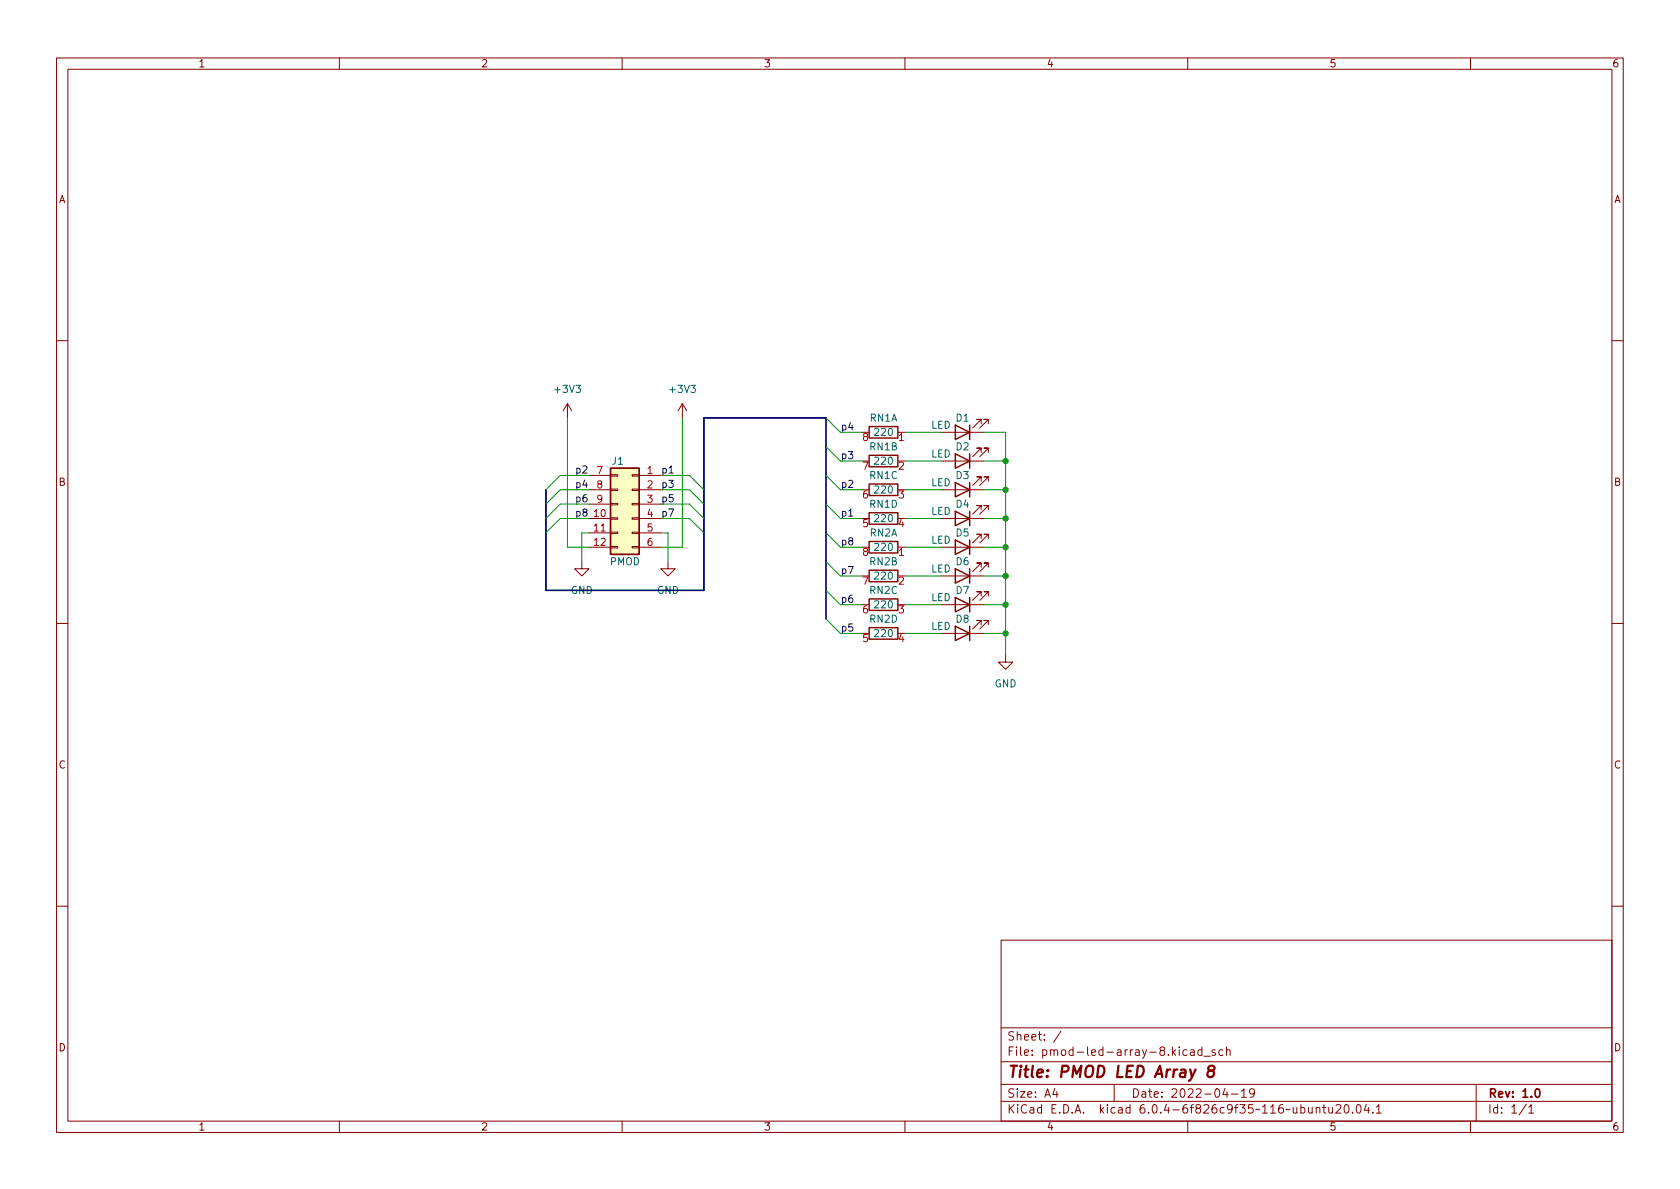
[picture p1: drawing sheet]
<svg xmlns="http://www.w3.org/2000/svg" width="297mm" height="210mm" viewBox="0 0 297 210" stroke-linecap="round" stroke-linejoin="round" font-family="sans-serif">
<g fill="none" stroke="#840000" stroke-width=".18">
<path d="M10 10.2h277v190.1h-277zM12 12.2h273v186.1h-273zM60 10.2v2M110 10.2v2M160 10.2v2M210 10.2v2M260 10.2v2M10 60.2h2M100.3 71.4l-.7 1.2M100.3 71.4v2.5M100.3 71.4l.8 1.2M120.6 71.4l-.7 1.2"/>
<path d="M120.6 71.4v2.5M120.6 71.4l.8 1.2M166.4 76.4h7.6M173.5 74.9v-.7h-.8h.8l-1.5 1.5M174.8 74.9v-.7h-.8h.8l-1.6 1.5M285 60.2h2M102.9 99.3v1.3h1.2l-1.2 1.2-1.3-1.2h1.3M104.1 84.1h3.8M104.1 91.7h3.8M104.1 94.2h3.8M104.1 96.8h3.8M104.1 86.6h3.8"/>
<path d="M104.1 89.1h3.8M107.9 96.6h1.3v.3h-1.3zM107.9 94.1h1.3v.3h-1.3zM107.9 91.6h1.3v.2h-1.3zM107.9 89h1.3v.3h-1.3zM107.9 86.5h1.3v.2h-1.3zM107.9 83.9h1.3v.3h-1.3zM111.8 96.6h1.2v.3h-1.2zM111.8 94.1h1.2v.3h-1.2zM111.8 91.6h1.2v.2h-1.2zM111.8 89h1.2v.3h-1.2zM111.8 86.5h1.2v.2h-1.2z"/>
<path d="M111.8 83.9h1.2v.3h-1.2zM113 84.1h3.8M113 91.7h3.8M113 94.2h3.8M113 96.8h3.8M113 86.6h3.8M113 89.1h3.8M118.1 99.3v1.3h1.3l-1.3 1.2-1.3-1.2h1.3M166.4 91.7h7.6M166.4 96.8h7.6M166.4 86.6h7.6M166.4 81.5h7.6"/>
<path d="M173.5 80v-.8h-.8h.8l-1.5 1.6M173.5 95.2v-.7h-.8h.8l-1.5 1.5M173.5 90.2v-.8h-.8h.8l-1.5 1.5M173.5 85.1v-.8h-.8h.8l-1.5 1.5M174.8 80v-.8h-.8h.8l-1.6 1.6M174.8 95.2v-.7h-.8h.8l-1.6 1.5M174.8 90.2v-.8h-.8h.8l-1.6 1.5M174.8 85.1v-.8h-.8h.8l-1.6 1.5M10 110.2h2M166.4 112h7.6M166.4 106.9h7.6M166.4 101.8h7.6"/>
<path d="M173.5 110.5v-.8h-.8h.8l-1.5 1.5M173.5 105.4v-.8h-.8h.8l-1.5 1.6M173.5 100.3v-.7h-.8h.8l-1.5 1.5M174.8 110.5v-.8h-.8h.8l-1.6 1.5M174.8 105.4v-.8h-.8h.8l-1.6 1.6M174.8 100.3v-.7h-.8h.8l-1.6 1.5M177.8 115.8v1.3h1.3l-1.3 1.3-1.3-1.3h1.3M285 110.2h2M10 160.2h2M177 166.3h108v32h-108zM285 160.2h2M60 198.3v2"/>
<path d="M110 198.3v2M160 198.3v2M177 194.8h108M177 191.8h108M177 187.8h108M177 181.8h108M186.5 192.5l-.4 1h1M186.9 193v1M187.6 182.4l-1.3 1.9M197 191.8v3M209.9 185.7l-.5-.1-.3 .3v.4l.2 .3h.6M210 198.3v2"/>
<path d="M210.5 185.7h.6v.9M211.1 186l-.5 .1a.29 .29 0 0 0-.2 .2 .29 .29 0 0 0 .2 .3h.5M212.5 185.7l-.4-.1-.3 .3v.4l.1 .3h.6M212.5 185.1v1.5M212.9 186.8h1.1M214.9 185.7l-.4-.1-.2 .2 .1 .3 .5 .1v.4h-.6M216.2 185.7l-.4-.1-.3 .3v.4l.1 .3h.6M216.6 192.5l-.4 1h.9M216.9 185.8l.2-.2 .3 .1 .1 .9M216.9 185.1v1.5M216.9 193v1M217.7 193.5h1.2"/>
<path d="M219.5 193l.4-.5v1.5M219.5 194h.9M221.8 193.2l-.3 .3-.4-.1-.2-.2 .2-.6 .4-.1 .2 .2a.99 .99 0 0 1-.3 1.3h-.3M232.7 196l.2-.2 .4 .1 .1 .9M232.7 195.8v1M233.9 195.8h.5M234.1 195.3v1.3l.3 .2M234.9 195.8l.1 1h.4l.2-.1M235.6 195.8v1M236.2 195.5l.6-.2 .2 .2 .1 .3-1 1h1M237.8 195.5l.2-.2a.81 .81 0 0 1 .6 .7 .81 .81 0 0 1-.3 .8h-.2a.81 .81 0 0 1-.3-1.3zM239.1 196.7v.1"/>
<path d="M240 195.4l.1-.1a.81 .81 0 0 1 .6 .7 .81 .81 0 0 1-.3 .8h-.1a.81 .81 0 0 1-.6-.6 .81 .81 0 0 1 .3-.8zM241.6 195.3l-.4 1h.9M241.9 195.8v1M242.7 196.7v.1M243.4 195.8l.4-.5v1.5M243.4 196.8h.8M260 198.3v2M261 191.8v6.5M269.9 195.3l-1.3 1.9M270.3 195.8l.4-.5v1.5M270.3 196.8h.9"/>
</g>
<path d="M271.6 192.6l.2-.1a.82 .82 0 0 1 .6 .7 .82 .82 0 0 1-.3 .8h-.2a.81 .81 0 0 1-.6-.6 .81 .81 0 0 1 .3-.8z" fill="none" stroke="#840000" stroke-width=".3"/>
<path d="M213.9 189.3l-.2-.2a.44 .44 0 0 1 .3-.6h.4l.3 .2a.44 .44 0 0 1-.4 .6 .66 .66 0 0 0-.7 .3 .66 .66 0 0 0 0 .8 .65 .65 0 0 0 .9-.1 .65 .65 0 0 0 0-.9l-.2-.1" fill="none" stroke="#840000" stroke-width=".4"/>
<g fill="none" stroke="#840000" stroke-width=".25">
<path d="M153.7 75.4h5v2.1h-5zM168.9 75.2l2.5 1.2-2.5 1.3zM171.4 75.2v2.5M107.9 82.8h5.1v15.2h-5.1zM153.7 85.6h5v2h-5zM153.7 90.7h5v2h-5zM153.7 95.8h5v2h-5zM153.7 80.5h5v2h-5zM168.9 80.3l2.5 1.2-2.5 1.3zM168.9 95.5l2.5 1.3-2.5 1.2zM168.9 90.4l2.5 1.3-2.5 1.3zM168.9 85.3l2.5 1.3-2.5 1.3z"/>
<path d="M171.4 80.3v2.5M171.4 85.3v2.6M171.4 90.4v2.6M171.4 95.5v2.5M153.7 105.9h5v2h-5zM153.7 111h5v2h-5zM153.7 100.8h5v2.1h-5zM168.9 110.7l2.5 1.3-2.5 1.3zM168.9 105.7l2.5 1.2-2.5 1.3zM168.9 100.6l2.5 1.2-2.5 1.3zM171.4 100.6v2.5M171.4 105.7v2.5"/>
<path d="M171.4 110.7v2.6"/>
</g>
<path d="M107.9 82.8h5.1v15.2h-5.1z" fill="#ffffc2" stroke="#ffffc2" stroke-width=".18"/>
<path d="M96.5 86.6v17.8h28v-30.5h21.5v35.6" fill="none" stroke="#000084" stroke-width=".3"/>
<g fill="none" stroke="#009600" stroke-width=".18">
<path d="M100.3 73.9v22.9h3.8M120.6 73.9v22.9h-3.8M146 79l2.6 2.5h3.8M146 73.9l2.6 2.5h3.8M160 76.4h6.4M174 76.4h3.8v39.4M104.1 91.7h-5l-2.6 2.5M104.1 86.6h-5l-2.6 2.5M104.1 84.1h-5l-2.6 2.5M104.1 89.1h-5l-2.6 2.6M104.1 94.2h-1.2v5.1M116.8 91.7h5.1l2.6 2.5"/>
<path d="M116.8 86.6h5.1l2.6 2.5M116.8 84.1h5.1l2.6 2.5M116.8 89.1h5.1l2.6 2.6M116.8 94.2h1.3v5.1M146 94.2l2.6 2.6h3.8M146 89.1l2.6 2.6h3.8M146 84.1l2.6 2.5h3.8M146 99.3l2.6 2.5h3.8M160 96.8h6.4M160 91.7h6.4M160 86.6h6.4M160 81.5h6.4"/>
<path d="M174 96.8h3.8M174 91.7h3.8M174 86.6h3.8M174 81.5h3.8M146 109.5l2.6 2.5h3.8M146 104.4l2.6 2.5h3.8M160 112h6.4M160 101.8h6.4M160 106.9h6.4M174 112h3.8M174 101.8h3.8M174 106.9h3.8"/>
</g>
<g fill="#009600" stroke="#009600" stroke-width=".18">
<circle cx="177.8" cy="81.5" r=".46"/>
<circle cx="177.8" cy="91.7" r=".46"/>
<circle cx="177.8" cy="101.8" r=".46"/>
<circle cx="177.8" cy="96.8" r=".46"/>
<circle cx="177.8" cy="86.6" r=".46"/>
<circle cx="177.8" cy="106.9" r=".46"/>
<circle cx="177.8" cy="112" r=".46"/>
</g>
<text font-size="2.8" fill="#840000" x="178" y="190.6">Title: PMOD LED Array 8</text>
<g font-size="2.1" fill="#840000">
<text x="178" y="184">Sheet: /</text>
<text x="178" y="186.7">File: pmod-led-array-8.kicad_sch</text>
<text x="178" y="196.9">KiCad E.D.A. kicad 6.0.4-6f826c9f35~116~ubuntu20.04.1</text>
<text x="178" y="194.1">Size: A4</text>
<text x="200" y="194.1">Date: 2022-04-19</text>
<text x="263" y="194.1">Rev: 1.0</text>
<text x="263" y="196.9">Id: 1/1</text>
</g>
<g font-size="1.8" fill="#840000">
<text x="35" y="11.9">1</text>
<text x="85" y="11.9">2</text>
<text x="135" y="11.9">3</text>
<text x="185" y="11.9">4</text>
<text x="235" y="11.9">5</text>
<text x="285" y="11.9">6</text>
<text x="10.3" y="35.9">A</text>
<text x="285.3" y="35.9">A</text>
<text x="10.3" y="85.9">B</text>
<text x="285.3" y="85.9">B</text>
<text x="10.3" y="135.9">C</text>
<text x="285.3" y="135.9">C</text>
<text x="10.3" y="185.9">D</text>
<text x="285.3" y="185.9">D</text>
<text x="35" y="199.9">1</text>
<text x="85" y="199.9">2</text>
<text x="135" y="199.9">3</text>
<text x="185" y="199.9">4</text>
<text x="235" y="199.9">5</text>
<text x="285" y="199.9">6</text>
</g>
<g font-size="1.8" fill="#006464">
<text x="98.2" y="69.5">+3V3</text>
<text x="118.6" y="69.5">+3V3</text>
<text x="153.8" y="74.5">RN1A</text>
<text x="154.7" y="77.1">220</text>
<text x="164.6" y="75.8">LED</text>
<text x="169" y="74.5">D1</text>
<text x="108.2" y="82.2">J1</text>
<text x="153.8" y="79.6">RN1B</text>
<text x="154.7" y="82.2">220</text>
<text x="164.6" y="80.9">LED</text>
<text x="169" y="79.6">D2</text>
<text x="153.8" y="84.7">RN1C</text>
<text x="153.8" y="89.8">RN1D</text>
<text x="154.7" y="87.2">220</text>
<text x="164.6" y="86">LED</text>
<text x="169" y="89.8">D4</text>
<text x="169" y="84.7">D3</text>
<text x="153.8" y="94.9">RN2A</text>
<text x="154.7" y="92.3">220</text>
<text x="164.6" y="91.1">LED</text>
<text x="169" y="94.9">D5</text>
<text x="107.8" y="99.9">PMOD</text>
<text x="153.8" y="99.9">RN2B</text>
<text x="154.7" y="97.4">220</text>
<text x="164.6" y="96.1">LED</text>
<text x="164.6" y="101.2">LED</text>
<text x="169" y="99.9">D6</text>
<text x="100.9" y="105">GND</text>
<text x="116.1" y="105">GND</text>
<text x="153.8" y="105">RN2C</text>
<text x="154.7" y="107.6">220</text>
<text x="154.7" y="102.5">220</text>
<text x="164.6" y="106.3">LED</text>
<text x="169" y="105">D7</text>
<text x="153.8" y="110.1">RN2D</text>
<text x="154.7" y="112.6">220</text>
<text x="164.6" y="111.4">LED</text>
<text x="169" y="110.1">D8</text>
<text x="175.8" y="121.5">GND</text>
</g>
<g font-size="1.8" fill="#0f0f0f">
<text x="148.6" y="76.1">p4</text>
<text x="101.6" y="83.7">p2</text>
<text x="116.8" y="83.7">p1</text>
<text x="148.6" y="81.2">p3</text>
<text x="101.6" y="86.3">p4</text>
<text x="101.6" y="88.8">p6</text>
<text x="116.8" y="86.3">p3</text>
<text x="116.8" y="88.8">p5</text>
<text x="148.6" y="86.3">p2</text>
<text x="101.6" y="91.3">p8</text>
<text x="116.8" y="91.3">p7</text>
<text x="148.6" y="91.3">p1</text>
<text x="148.6" y="96.4">p8</text>
<text x="148.6" y="101.5">p7</text>
<text x="148.6" y="106.6">p6</text>
<text x="148.6" y="111.7">p5</text>
</g>
<g font-size="1.8" fill="#a90000">
<text x="152.5" y="78">8</text>
<text x="158.9" y="78">1</text>
<text x="105.6" y="83.8">7</text>
<text x="114.4" y="83.8">1</text>
<text x="152.5" y="83.1">7</text>
<text x="158.9" y="83.1">2</text>
<text x="105.6" y="86.4">8</text>
<text x="105.6" y="88.9">9</text>
<text x="114.4" y="86.4">2</text>
<text x="114.4" y="88.9">3</text>
<text x="152.5" y="88.1">6</text>
<text x="158.9" y="88.1">3</text>
<text x="105.1" y="91.4">10</text>
<text x="105.1" y="94">11</text>
<text x="114.4" y="91.4">4</text>
<text x="114.4" y="94">5</text>
<text x="152.5" y="93.2">5</text>
<text x="158.9" y="93.2">4</text>
<text x="105.1" y="96.5">12</text>
<text x="114.4" y="96.5">6</text>
<text x="152.5" y="98.3">8</text>
<text x="158.9" y="98.3">1</text>
<text x="152.5" y="103.4">7</text>
<text x="158.9" y="103.4">2</text>
<text x="152.5" y="108.5">6</text>
<text x="152.5" y="113.5">5</text>
<text x="158.9" y="108.5">3</text>
<text x="158.9" y="113.5">4</text>
</g>
</svg>
